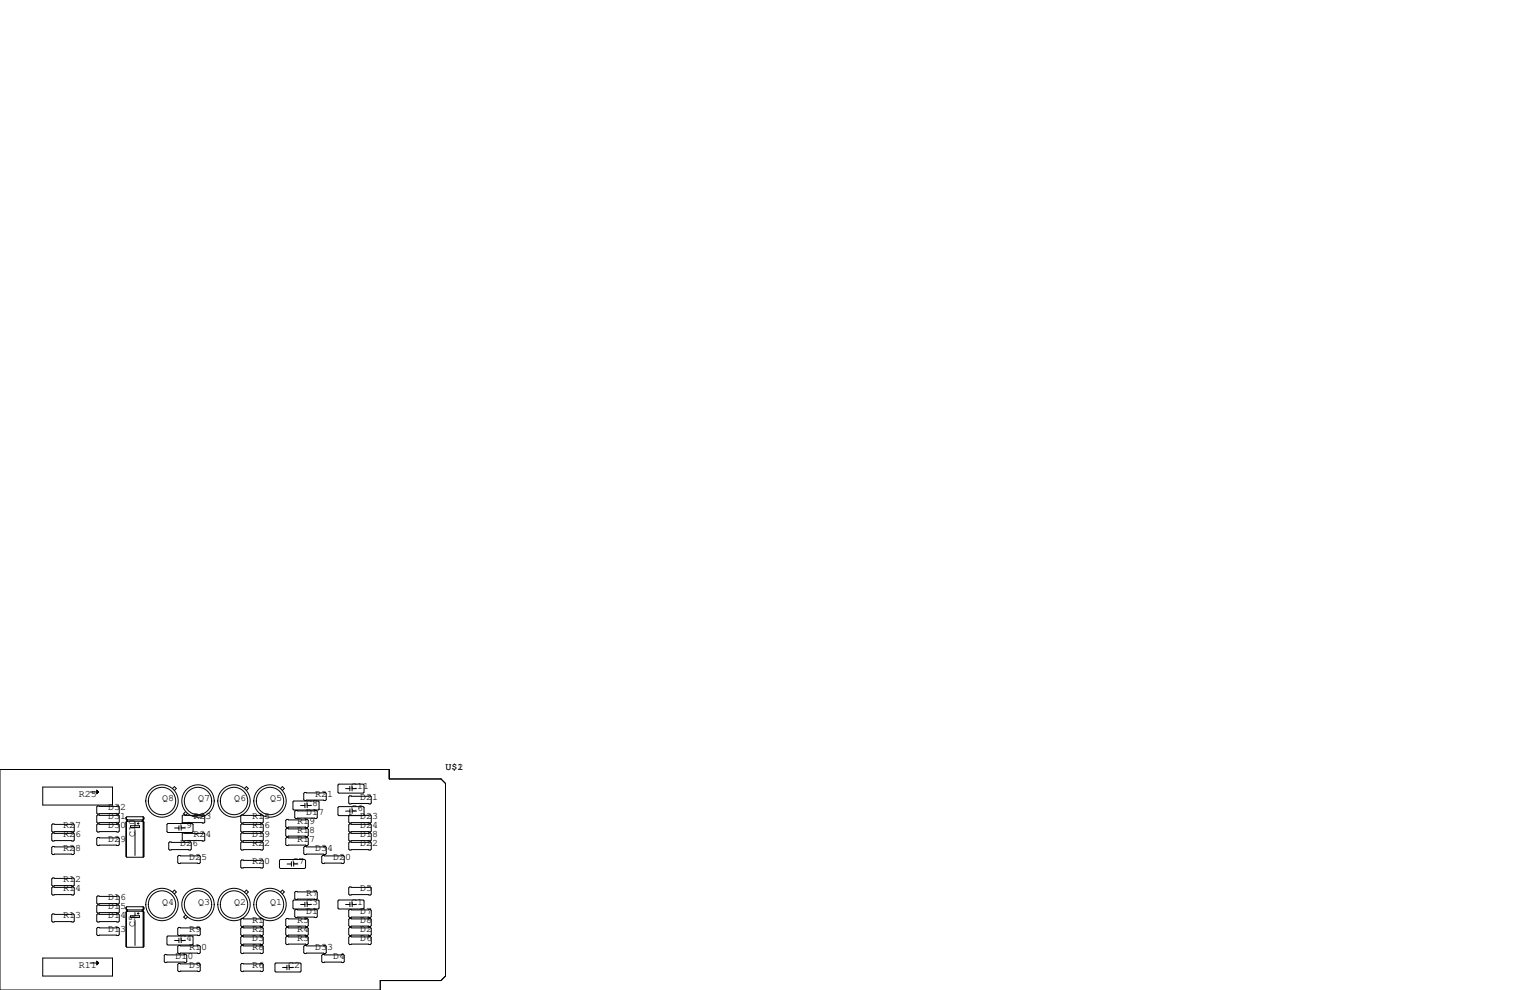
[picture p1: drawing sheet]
<svg xmlns="http://www.w3.org/2000/svg" width="432mm" height="279mm" viewBox="0 0 432 279" stroke-linecap="round" stroke-linejoin="round" font-family="sans-serif">
<g fill="none" stroke="#000" stroke-width=".28">
<path d="M0 217.2h109.9v2.6h14.6l1.2 1.3v54.4l-1.2 1.2h-17.2v2.7h-107.3zM12.1 222.1h19.7v5.1h-19.7zM14.9 235.1h5.8l.3 .2v1.8l-.3 .3h-5.8l-.3-.3v-1.8zM14.9 232.5h5.8l.3 .3v1.8l-.3 .2h-5.8l-.3-.2v-1.8zM14.9 238.9h5.8l.3 .2v1.8l-.3 .3h-5.8l-.3-.3v-1.8zM25.4 223.5h2.4M27.3 223l.5 .5-.5 .5zM27.4 223.1v.8M27.6 227.5h5.8l.3 .2v1.8l-.3 .2h-5.8l-.3-.2v-1.8zM27.6 230h5.8l.3 .3v1.7l-.3 .3h-5.8l-.3-.3v-1.7zM27.6 232.5h5.8l.3 .3v1.8l-.3 .2h-5.8l-.3-.2v-1.8zM27.6 236.3h5.8l.3 .3v1.8l-.3 .2h-5.8l-.3-.2v-1.8z"/>
<path d="M27.6 223.3v.5M27.7 223.4v.2M35.6 230.8v.3l.2 .3M35.6 232v9.7l.2 .2h4.6M35.6 230.8v.3M35.6 232v9.7M35.7 230.6v.7M35.7 231.9v9.9M35.8 231.8h4.6l.2 .2v9.7l-.2 .2M35.8 231.4v.4M35.8 231.8l-.2 .2M35.9 231.4v.4"/>
<path d="M36.8 233h2.6v.6h-2.6zM38.1 232.2v.8M38.1 234.3v7.1M38.7 232.4h.5M39 232.2v.5M40.1 231.4v.4M40.3 231.5v.1M40.4 230.5l.2 .3v.3l-.2 .3h-4.6M40.4 230.5v11.4M40.4 230.5h-4.6l-.2 .3M40.5 230.8v.3M40.5 232v9.7"/>
<path d="M47.1 232.7l.3-.3h6.8l.3 .3v2l-.3 .2h-6.8l-.3-.2zM47.9 237.6h5.8l.3 .3v1.7l-.3 .3h-5.8l-.3-.3v-1.7zM48.7 222.5l.5-.5 .6 .5-.6 .6M49.3 233.7h1.2M50.5 233v1.3M51.1 233v1.3M51.1 233.7h1.2M51.7 230h5.8l.3 .3v1.7l-.3 .3h-5.8l-.3-.3v-1.7zM51.7 235.1h5.8l.3 .2v1.8l-.3 .3h-5.8l-.3-.3v-1.8zM52.4 229.1l-.6 .5 .6 .5 .5-.5M68.2 230h5.8l.3 .3v1.7l-.3 .3h-5.8l-.3-.3v-1.7zM68.2 232.5h5.8l.3 .3v1.8l-.3 .2h-5.8l-.3-.2v-1.8z"/>
<path d="M68.2 235.1h5.8l.3 .2v1.8l-.3 .3h-5.8l-.3-.3v-1.8zM68.2 237.6h5.8l.3 .3v1.7l-.3 .3h-5.8l-.3-.3v-1.7zM69 222.5l.5-.5 .6 .5-.6 .6M79.2 222.5l.5-.5 .5 .5-.5 .6M80.9 231.3h5.8l.3 .2v1.8l-.3 .3h-5.8l-.3-.3v-1.8zM80.9 233.8h5.8l.3 .3v1.7l-.3 .3h-5.8l-.3-.3v-1.7zM80.9 236.3h5.8l.3 .3v1.8l-.3 .2h-5.8l-.3-.2v-1.8zM82.9 226.1h6.9l.2 .2v2l-.2 .3h-6.9l-.2-.3v-2zM83.4 228.7h5.9l.2 .3v1.8l-.2 .2h-5.9l-.2-.2v-1.8zM84.8 227.3h1.3M86 223.6h5.8l.3 .3v1.8l-.3 .2h-5.8l-.3-.2v-1.8zM86 238.9h5.8l.3 .2v1.8l-.3 .3h-5.8l-.3-.3v-1.8z"/>
<path d="M86.1 226.7v1.3M86.7 226.7v1.3M86.7 227.3h1.2M95.4 221.6l.2-.3h6.9l.2 .3v2l-.2 .2h-6.9l-.2-.2zM97.5 222.6h1.2M97.5 228.9h1.3M98.7 224.6h5.8l.3 .3v1.7l-.3 .3h-5.8l-.3-.3v-1.7zM98.7 232.5h5.8l.3 .3v1.8l-.3 .2h-5.8l-.3-.2v-1.8zM98.7 235.1h5.8l.3 .2v1.8l-.3 .3h-5.8l-.3-.3v-1.8zM98.7 237.6h5.8l.3 .3v1.7l-.3 .3h-5.8l-.3-.3v-1.7zM98.7 221.9v1.3M98.8 228.3v1.3"/>
<path d="M99.2 230.1l-.5-.1-.3 .3v1.7l.3 .3h5.8l.3-.3v-1.7l-.3-.3-8.9 .2-.2-.3v-2l.2-.3h6.9l.2 .3v2l-.2 .3M99.4 221.9v1.3M99.4 222.6h1.2M99.4 228.3v1.3M99.4 228.9h1.2M14.9 250.3h5.8l.3 .3v1.7l-.3 .3h-5.8l-.3-.3v-1.7zM14.9 247.8h5.8l.3 .2v1.8l-.3 .3h-5.8l-.3-.3v-1.8zM14.9 257.9h5.8l.3 .3v1.8l-.3 .2h-5.8l-.3-.2v-1.8zM27.6 252.9h5.8l.3 .2v1.8l-.3 .2h-5.8l-.3-.2v-1.8zM27.6 255.4h5.8l.3 .3v1.7l-.3 .3h-5.8l-.3-.3v-1.7zM27.6 257.9h5.8l.3 .3v1.8l-.3 .2h-5.8l-.3-.2v-1.8zM35.6 256.2v.3l.2 .3"/>
<path d="M35.6 257.4v9.7l.2 .2h4.6M35.6 256.2v.3M35.6 257.4v9.7M35.7 256v.7M35.7 257.3v9.9M35.8 257.2h4.6l.2 .2v9.7l-.2 .2M35.8 256.8v.4M35.8 257.2l-.2 .2M35.9 256.8v.4M36.8 258.4h2.6v.6h-2.6zM38.1 257.6v.8M38.1 259.7v7.1"/>
<path d="M38.7 257.8h.5M39 257.6v.5M40.1 256.8v.4M40.3 256.9v.1M40.4 255.9l.2 .3v.3l-.2 .3h-4.6M40.4 255.9h-4.6l-.2 .3M40.4 255.9v11.4M40.5 256.2v.3M40.5 257.4v9.7M48.7 251.7l.5-.5 .6 .5-.6 .6M50.4 241.4h5.9l.2 .3v1.8l-.2 .2h-5.9l-.2-.2v-1.8zM52.4 258.3l-.6 .5 .6 .5 .5-.5"/>
<path d="M67.9 259.5l.3-.3h5.8l.3 .3v1.7l-.3 .3h-5.8l-.3-.3zM68.2 242.7h5.8l.3 .3v1.7l-.3 .3h-5.8l-.3-.3v-1.7zM69 251.7l.5-.5 .6 .5-.6 .6M79.1 242.6h6.9l.2 .2v2.1l-.2 .2h-6.9l-.2-.2v-2.1zM79.2 251.7l.5-.5 .5 .5-.5 .6M80.6 259.5l.3-.3h5.8l.3 .3v1.7l-.3 .3h-5.8l-.3-.3zM81 243.8h1.2M82.2 243.2v1.3M82.7 254.3l.2-.3h6.9l.2 .3v2l-.2 .2h-6.9l-.2-.2zM82.9 243.8h1.2M82.9 243.2v1.3M83.2 256.9l.2-.2h5.9l.2 .2v1.8l-.2 .3h-5.9l-.2-.3z"/>
<path d="M83.2 251.8l.2-.2h5.9l.2 .2v1.8l-.2 .3h-5.9l-.2-.3zM84.8 255.3h1.3M86.1 254.6v1.3M86.7 255.3h1.2M86.7 254.6v1.3M91.1 241.4h5.8l.3 .3v1.8l-.3 .2h-5.8l-.3-.2v-1.8zM95.4 254.3l.2-.3h6.9l.2 .3v2l-.2 .2h-6.9l-.2-.2zM97.5 255.3h1.3M98.4 250.6l.3-.3h5.8l.3 .3v1.7l-.3 .3h-5.8l-.3-.3zM98.4 256.9l.3-.2h5.8l.3 .2v1.8l-.3 .3h-5.8l-.3-.3zM98.4 259.5l.3-.3h5.8l.3 .3v1.7l-.3 .3h-5.8l-.3-.3zM98.8 254.6v1.3"/>
<path d="M99.4 255.3h1.2M99.4 254.6v1.3M12.1 270.4h19.7v5.1h-19.7zM25.4 271.8h2.4M27.4 271.4l-.1-.1v1l.5-.5M27.4 271.4l.2 .1M27.4 271.4v.8M27.6 261.7h5.8l.3 .3v1.8l-.3 .2h-5.8l-.3-.2v-1.8zM27.6 271.5v.5M27.6 271.5l.1 .2M27.7 271.7l.1 .1M27.7 271.7v.2"/>
<path d="M46.4 269.6l.2-.2h5.9l.2 .2v1.8l-.2 .3h-5.9l-.2-.3zM47.1 264.4l.3-.2h6.8l.3 .2v2l-.3 .3h-6.8l-.3-.3zM49.3 265.4h1.2M50.2 262l.2-.3h5.9l.2 .3v1.8l-.2 .2h-5.9l-.2-.2zM50.2 272.2l.2-.3h5.9l.2 .3v1.7l-.2 .3h-5.9l-.2-.3zM50.2 267.1l.2-.3h5.9l.2 .3v1.8l-.2 .2h-5.9l-.2-.2zM50.5 264.8v1.3M51.1 265.4h1.2M51.1 264.8v1.3M67.9 262l.3-.3h5.8l.3 .3v1.8l-.3 .2h-5.8l-.3-.2zM67.9 272.2l.3-.3h5.8l.3 .3v1.7l-.3 .3h-5.8l-.3-.3zM67.9 267.1l.3-.3h5.8l.3 .3v1.8l-.3 .2h-5.8l-.3-.2z"/>
<path d="M67.9 264.5l.3-.2h5.8l.3 .2v1.8l-.3 .3h-5.8l-.3-.3zM77.6 272l.3-.2h6.8l.3 .2v2.1l-.3 .2h-6.8l-.3-.2zM79.8 273h1.2M80.6 262l.3-.3h5.8l.3 .3v1.8l-.3 .2h-5.8l-.3-.2zM80.6 264.5l.3-.2h5.8l.3 .2v1.8l-.3 .3h-5.8l-.3-.3zM81 272.4v1.3M81.6 273h1.2M81.6 272.4v1.3M85.7 267.1l.3-.3h5.8l.3 .3v1.8l-.3 .2h-5.8l-.3-.2zM90.8 269.6l.3-.2h5.8l.3 .2v1.8l-.3 .3h-5.8l-.3-.3zM98.4 262l.3-.3h5.8l.3 .3v1.8l-.3 .2h-5.8l-.3-.2zM98.4 264.5l.3-.2h5.8l.3 .2v1.8l-.3 .3h-5.8l-.3-.3z"/>
<circle cx="45.7" cy="226.1" r="4.6"/>
<circle cx="45.7" cy="226.1" r="3.9"/>
<circle cx="55.9" cy="226.1" r="3.9"/>
<circle cx="55.9" cy="226.1" r="4.6"/>
<circle cx="66" cy="226.1" r="4.6"/>
<circle cx="66" cy="226.1" r="3.9"/>
<circle cx="76.2" cy="226.1" r="4.6"/>
<circle cx="76.2" cy="226.1" r="3.9"/>
<circle cx="45.7" cy="255.3" r="3.9"/>
<circle cx="45.7" cy="255.3" r="4.6"/>
<circle cx="55.9" cy="255.3" r="4.6"/>
<circle cx="55.9" cy="255.3" r="3.9"/>
<circle cx="66" cy="255.3" r="3.9"/>
<circle cx="66" cy="255.3" r="4.6"/>
<circle cx="76.2" cy="255.3" r="3.9"/>
<circle cx="76.2" cy="255.3" r="4.6"/>
</g>
<g font-size="2.8">
<text x="125.7" y="217.2">U$1</text>
<text x="129.1" y="217.2">2</text>
<text x="22.2" y="224.8">R25</text>
<text x="45.7" y="226.1">Q8</text>
<text x="55.9" y="226.1">Q7</text>
<text x="66" y="226.1">Q6</text>
<text x="76.2" y="226.1">Q5</text>
<text x="86.4" y="227.3">C8</text>
<text x="88.9" y="224.8">R21</text>
<text x="99.1" y="222.6">C11</text>
<text x="101.6" y="225.7">D21</text>
<text x="17.8" y="233.7">R27</text>
<text x="30.5" y="228.6">D32</text>
<text x="30.5" y="233.7">D30</text>
<text x="30.5" y="231.1">D31</text>
<text x="50.8" y="233.7">C9</text>
<text x="54.6" y="231.1">R23</text>
<text x="71.1" y="231.1">R15</text>
<text x="71.1" y="233.7">R16</text>
<text x="83.8" y="232.4">R19</text>
<text x="86.4" y="229.9">D17</text>
<text x="99.1" y="228.9">C6</text>
<text x="101.6" y="233.7">D24</text>
<text x="101.6" y="231.1">D23</text>
<text x="17.8" y="236.2">R26</text>
<text x="30.5" y="237.5">D29</text>
<text x="38.1" y="236.2" transform="rotate(-90 38.1 236.2)">C10</text>
<text x="50.8" y="238.8">D26</text>
<text x="54.6" y="236.2">R24</text>
<text x="71.1" y="236.2">D19</text>
<text x="71.1" y="238.8">R22</text>
<text x="83.8" y="237.5">R17</text>
<text x="83.8" y="234.9">R18</text>
<text x="101.6" y="236.2">D18</text>
<text x="101.6" y="238.8">D22</text>
<text x="17.8" y="240">R28</text>
<text x="53.3" y="242.6">D25</text>
<text x="71.1" y="243.8">R20</text>
<text x="82.5" y="243.8">C7</text>
<text x="88.9" y="240">D34</text>
<text x="94" y="242.6">D20</text>
<text x="17.8" y="251.5">R14</text>
<text x="17.8" y="248.9">R12</text>
<text x="101.6" y="251.5">D5</text>
<text x="30.5" y="254">D16</text>
<text x="30.5" y="256.5">D15</text>
<text x="45.7" y="255.3">Q4</text>
<text x="55.9" y="255.3">Q3</text>
<text x="66" y="255.3">Q2</text>
<text x="76.2" y="255.3">Q1</text>
<text x="86.4" y="257.8">D1</text>
<text x="86.4" y="252.7">R7</text>
<text x="86.4" y="255.3">C3</text>
<text x="99.1" y="255.3">C1</text>
<text x="101.6" y="257.8">D7</text>
<text x="17.8" y="259.1">R13</text>
<text x="30.5" y="259.1">D14</text>
<text x="30.5" y="262.9">D13</text>
<text x="38.1" y="261.6" transform="rotate(-90 38.1 261.6)">C5</text>
<text x="53.3" y="262.9">R9</text>
<text x="71.1" y="260.3">R1</text>
<text x="71.1" y="262.9">R2</text>
<text x="83.8" y="262.9">R4</text>
<text x="83.8" y="260.3">R5</text>
<text x="101.6" y="262.9">D2</text>
<text x="101.6" y="260.3">D8</text>
<text x="50.8" y="265.4">C4</text>
<text x="53.3" y="268">R10</text>
<text x="71.1" y="265.4">D3</text>
<text x="71.1" y="268">R8</text>
<text x="83.8" y="265.4">R3</text>
<text x="88.9" y="268">D33</text>
<text x="101.6" y="265.4">D6</text>
<text x="22.2" y="273">R11</text>
<text x="49.5" y="270.5">D10</text>
<text x="53.3" y="273">D9</text>
<text x="71.1" y="273">R6</text>
<text x="81.3" y="273">C2</text>
<text x="94" y="270.5">D4</text>
</g>
</svg>
